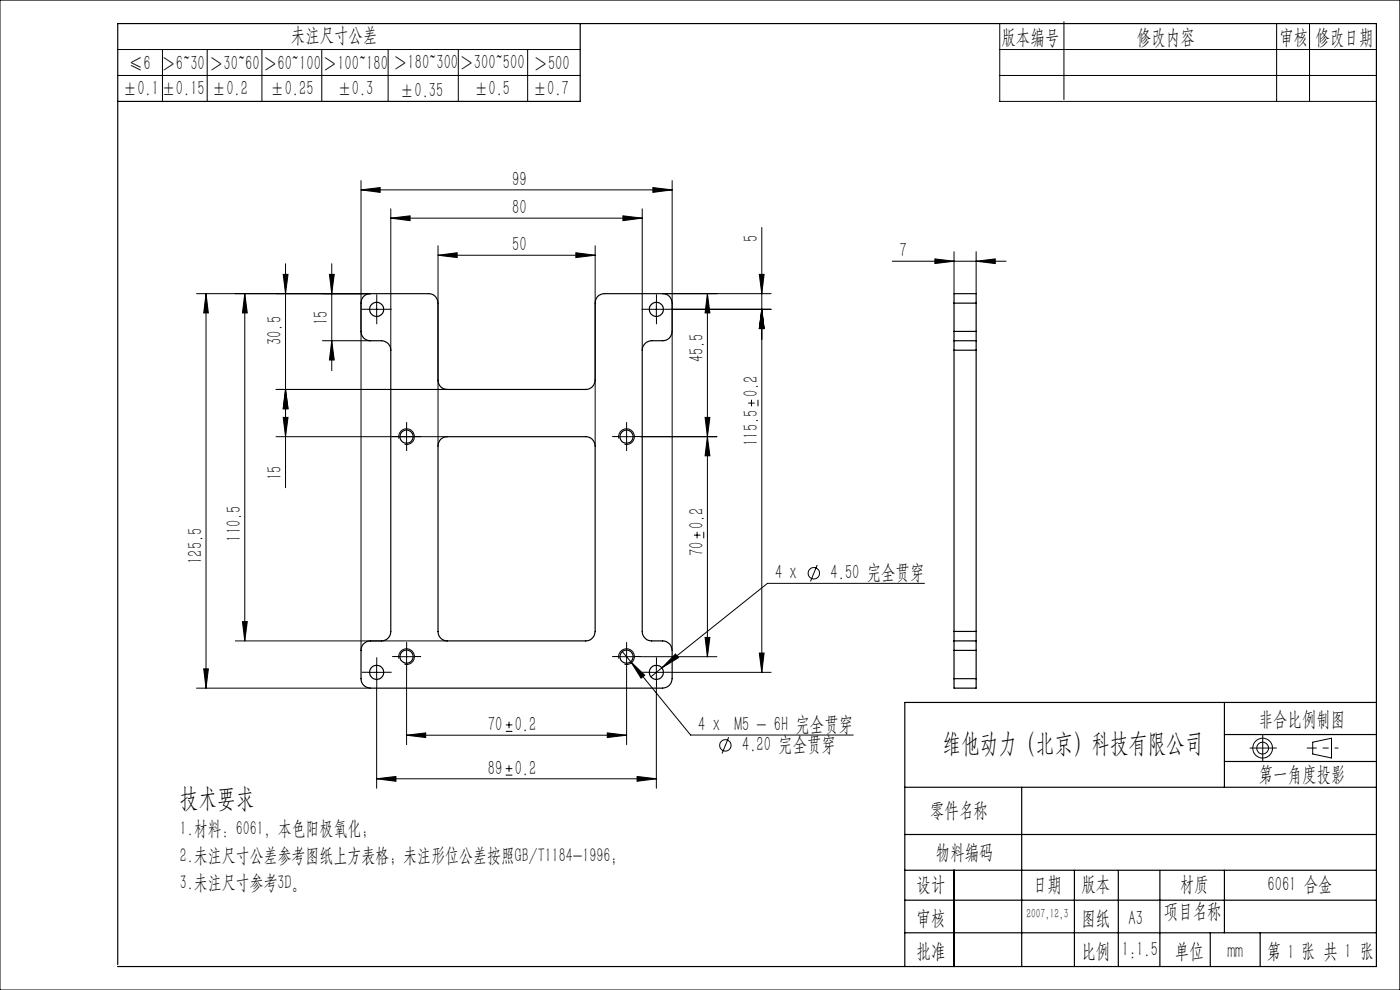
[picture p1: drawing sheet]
<svg xmlns="http://www.w3.org/2000/svg" width="297mm" height="210mm" viewBox="0 0 297 210" stroke-linecap="round" stroke-linejoin="round" font-family="sans-serif">
<g fill="none" stroke="#000" stroke-width=".25">
<path d="M123.1 5v16.5h-98.1M77.2 62.9l.6-.5 .8-.1h12.3a1.99 1.99 0 0 1 2 2v16.3a1.93 1.93 0 0 0 2 2h29.3a1.99 1.99 0 0 0 2.1-2v-16.3a1.93 1.93 0 0 1 1.9-2h12.4a1.99 1.99 0 0 1 2 2v6a1.99 1.99 0 0 1-2 2h-2.3a2.05 2.05 0 0 0-2.1 2v59.6a2.05 2.05 0 0 0 2.1 2.1h2.3a2.05 2.05 0 0 1 2 2v6a2.05 2.05 0 0 1-2 2h-62a1.99 1.99 0 0 1-2-2v-6a1.99 1.99 0 0 1 2-2h2.3a1.99 1.99 0 0 0 2-2.1v-59.6a1.99 1.99 0 0 0-2-2h-2.3a1.93 1.93 0 0 1-2-2v-6l.1-.8zM202.4 64.3v-2h4.7v2M202.4 70.3v2M202.4 72.3v2M202.4 72.3h4.7M202.4 64.3h4.7M202.4 70.3h4.7M202.4 64.3v6M202.4 74.3v59.6M202.4 74.3h4.7M207.1 70.3v2"/>
<path d="M207.1 72.3v2M207.1 64.3v6M207.1 74.3v59.6M93.5 93.2l.7-.4 .7-.2h29.3a1.99 1.99 0 0 1 2.1 2v39.3a2.05 2.05 0 0 1-2.1 2.1h-29.3a1.99 1.99 0 0 1-2-2.1v-39.3l.2-.7zM202.4 136v2M202.4 133.9v2.1M202.4 136h4.7M202.4 138v6M202.4 138h4.7M202.4 133.9h4.7M207.1 136v2M207.1 133.9v2.1"/>
<path d="M207.1 138v6M202.4 144v2h4.7v-2M202.4 144h4.7M259.8 149v18M259.8 155.8h32.2M292 149h-100.1v56M191.9 167h100.1M192 177h100M216.7 167v38M259.8 161.5h32.2M191.9 197.9h100.1M191.9 184.6h100.1"/>
<path d="M192 191h100M202.4 184.6v20.4M227.9 184.6v20.4M237.2 184.6v20.4M246.1 184.6v20.4M256.8 197.9v7.1M259.8 184.6v13.3M267.3 197.9v7.1M25 204.6v-199.6h267v200h-267.1"/>
<circle cx="79.9" cy="65.6" r="1.5"/>
<circle cx="139.2" cy="65.6" r="1.5"/>
<circle cx="86.2" cy="92.6" r="1.4"/>
<circle cx="132.9" cy="92.6" r="1.39"/>
<circle cx="86.2" cy="139.3" r="1.4"/>
<circle cx="132.9" cy="139.3" r="1.39"/>
<circle cx="79.9" cy="142.6" r="1.5"/>
<circle cx="139.2" cy="142.6" r="1.5"/>
</g>
<g fill="none" stroke="#000" stroke-width=".21">
<path d="M0 0h297v210h-297zM25 10.5h98.1M25 16h98.1M34.5 10.5v11M44 10.5v11M55.6 10.5v11M68.3 10.5v11M82.3 10.5v11M97.2 10.5v11M111.9 10.5v11M212.1 5v16.5h79.9M212.1 10.5h79.9"/>
<path d="M212.1 16h79.9M225.7 4.6v16.5M270.8 5v16.5M277.8 5v16.5M76.6 38.3v99.7M138.5 39.8l4.1 .5-4.1 .5zM142.6 38.3v99.7M60.1 58.2h1l-.5 4.1zM60.6 55.9v47.6M69.9 58.2h1l-.5 4.1zM70.4 55.9v22.7M76.6 40.3l4-.5v1z"/>
<path d="M76.6 40.3h66M82.9 46.3l4.1-.5v1zM82.9 44.3v30M82.9 46.3h53.3M92.9 54.1l4.1-.5v1zM92.9 52.1v42.5M92.9 54.1h33.4M122.2 53.6l4.1 .5-4.1 .5zM126.3 52.1v42.5M132.2 45.8l4 .5-4 .5zM136.2 44.3v30M161.1 58.2h1l-.5 4.1z"/>
<path d="M161.6 48.3v94.3M189.3 55.4h24.1M198.3 54.9l4.1 .5-4.1 .5zM202.4 53.4v8.9M207.1 55.4l4-.5v1zM207.1 53.4v8.9M41.7 62.3h36.9M43.7 62.3l.5 4.1h-1zM43.7 62.3v83.7M51.9 62.3l.6 4.1h-1.1zM51.9 62.3v73.7M68.4 72.3h10.2"/>
<path d="M70.4 72.3l.5 4.1h-1zM78.2 65.6h3.4M79.9 64v3.3M137.6 65.6h3.3M139.2 64v3.3M140.6 62.3h23M142.4 65.6h21.2M150.1 62.3l.5 4.1h-1zM150.1 62.3v77M161.6 65.6l.5 4.1h-1zM58.6 92.6h36.3M58.6 82.6h36.3"/>
<path d="M60.1 88.5h1l-.5 4.1zM60.6 82.6l.5 4.1h-1zM84.6 93.1a1.66 1.66 0 0 1 1.5-2.1 1.66 1.66 0 0 1 1.8 1.8 1.66 1.66 0 0 1-2.1 1.4M86.3 90.9v3.4M131.2 92.6h3.4M131.3 93.1a1.66 1.66 0 0 1 1.5-2.1 1.66 1.66 0 0 1 1.8 1.8 1.66 1.66 0 0 1-2.1 1.4M132.9 90.9v3.4M136 92.6h16.1M149.6 88.5h1l-.5 4.1zM150.1 92.6l.5 4.1h-1zM158.7 85.5h1.4M159.4 84.8v1.4"/>
<path d="M160.8 84.8v1.4M147.2 113.5h1.4M147.9 112.8v1.4M149.3 112.8v1.4M173.4 119.9l-1.5 3.4M49.9 136h45M51.4 131.9h1.1l-.6 4.1zM84.6 139.3h3.3M84.6 139.7a1.67 1.67 0 0 1 1.5-2.1 1.67 1.67 0 0 1 1.8 1.8 1.67 1.67 0 0 1-2.1 1.5M86.3 137.6v3.4M131.2 139.3h3.4M131.3 139.7a1.67 1.67 0 0 1 1.5-2.1 1.67 1.67 0 0 1 1.8 1.8 1.67 1.67 0 0 1-2.1 1.5"/>
<path d="M132 138.2l1.8 2.2M132.9 137.6v3.4M136 139.3h16.1M143.3 138.7l.6 .8-3.5 2.2zM149.6 135.2h1l-.5 4.1zM161.1 138.5h1l-.5 4.1zM196.1 123.7h-33.3l-22.4 18M41.7 146h36.9M43.2 141.9h1l-.5 4.1zM78.2 142.6h3.4M79.9 141v3.3M79.9 145.8v21.4"/>
<path d="M86.3 156l4-.5v.9zM86.3 142.3v15.7M86.3 156h46.6M107.3 155.1h1.4M107.3 153.8h1.4M108 153.1v1.4M128.8 155.5l4.1 .5-4.1 .4zM132.9 142.3v15.7M133.8 140.4l3 2.8-.8 .7zM133.8 140.4l12.7 15.5h34.5M137.6 142.6h3.3M139.2 141v3.3"/>
<path d="M139.2 145.8v21.4M140.4 141.7l-2.3 1.9M142.4 142.6h21.2M154.6 156.4l-1.4 3.4M278.5 157.4l4-.8v4.2l-4-.9zM79.9 165.2l4.1-.5v1zM79.9 165.2h59.3M107.3 164.4h1.4M107.3 163h1.4M108 162.3v1.4M135.1 164.7l4.1 .5-4.1 .5z"/>
<circle cx="172.6" cy="121.6" r="1.21"/>
<circle cx="153.9" cy="158.1" r="1.21"/>
<circle cx="267.9" cy="158.7" r="1.25"/>
<circle cx="267.9" cy="158.7" r="2.1"/>
</g>
<g fill="none" stroke="#000" stroke-width=".21" stroke-dasharray="30.5 1.3 1.3 1.3" stroke-linecap="butt">
<path d="M78.3 65.6h-1.5M79.9 63.9v-1.5M79.9 67.3v1.5M81.6 65.6h1.5M137.6 65.6h-1.5M139.3 63.9v-1.5M139.3 67.3v1.5M140.9 65.6h1.5M84.6 92.6h-1.4M86.3 90.9v-1.4M86.3 94.3v1.4M87.9 92.6h1.4"/>
<path d="M131.3 92.6h-1.4M132.9 90.9v-1.4M132.9 94.3v1.4M134.6 92.6h1.4M84.6 139.3h-1.4M86.3 137.6v-1.4M87.9 139.3h1.4M131.3 139.3h-1.4M132.9 137.6v-1.4M134.6 139.3h1.4M78.3 142.6h-1.5M79.9 140.9v-1.5"/>
<path d="M79.9 144.3v1.5M81.6 142.6h1.5M86.3 140.9v1.4M132.9 140.9v1.4M137.6 142.6h-1.5M139.3 140.9v-1.5M139.3 144.3v1.5M140.9 142.6h1.5M267.9 158.7h3M267.9 158.7v-2.9M267.9 158.7v2.8M267.9 158.7h-2.8"/>
<path d="M278.5 158.7h-1.3"/>
</g>
<path d="M278.5 158.7h5.4" fill="none" stroke="#000" stroke-width=".21" stroke-dasharray="30.5 1.3 1.3 1.3" stroke-dashoffset="29.7" stroke-linecap="butt"/>
<g fill="#000">
<path d="M92.9 54.1l4.1-.5v1zM122.2 53.6l4.1 .5-4.1 .5zM82.9 46.3l4.1-.5v1zM132.2 45.8l4 .5-4 .5zM76.6 40.3l4-.5v1zM138.5 39.8l4.1 .5-4.1 .5zM86.3 156l4-.5v.9zM128.8 155.5l4.1 .5-4.1 .4zM79.9 165.2l4.1-.5v1zM135.1 164.7l4.1 .5-4.1 .5zM133.8 140.4l2.2 3.5 .8-.7zM143.3 138.7l-2.9 3 3.5-2.2z"/>
<path d="M198.3 54.9l4.1 .5-4.1 .5zM207.1 55.4l4-.5v1z"/>
<path d="M161.6 65.6l.5 4.1h-1zM161.1 58.2h1l-.5 4.1zM161.1 138.5h1l-.5 4.1zM161.6 65.6l.5 4.1h-1zM149.6 88.5h1l-.5 4.1zM150.1 62.3l.5 4.1h-1z"/>
<path d="M60.6 82.6l.5 4.1h-1zM60.1 58.2h1l-.5 4.1z"/>
<path d="M60.6 82.6l.5 4.1h-1zM60.1 88.5h1l-.5 4.1zM69.9 58.2h1l-.5 4.1zM70.4 72.3l.5 4.1h-1zM51.9 62.3l.6 4.1h-1.1zM51.4 131.9h1.1l-.6 4.1zM43.7 62.3l.5 4.1h-1zM43.2 141.9h1l-.5 4.1zM150.1 92.6l.5 4.1h-1zM149.6 135.2h1l-.5 4.1z"/>
</g>
<g font-size="5.6">
<text x="199.9" y="159.4">维他动力（北京）科技有限公司</text>
<text x="38.2" y="171.1">技术要求</text>
</g>
<g font-size="4.4">
<text x="61.7" y="8.8">未注尺寸公差</text>
<text x="212.5" y="9.4">版本编号</text>
<text x="241.2" y="9.4">修改内容</text>
<text x="271.4" y="9.4">审核</text>
<text x="279.1" y="9.4">修改日期</text>
<text x="27.4" y="14.9">≤6 ＞6~30</text>
<text x="44.4" y="14.9">＞30~60</text>
<text x="55.8" y="14.9">＞60~100</text>
<text x="68.5" y="14.9">＞100~180</text>
<text x="83.4" y="14.6">＞180~300</text>
<text x="97.5" y="14.6">＞300~500</text>
<text x="113.2" y="14.9">＞500</text>
<text x="26.1" y="20.1">±0.1±0.15</text>
<text x="45" y="20.1">±0.2</text>
<text x="57.3" y="20.1">±0.25</text>
<text x="71.6" y="20.1">±0.3</text>
<text x="84.9" y="20.7">±0.35</text>
<text x="100.6" y="20.1">±0.5</text>
<text x="113" y="20.1">±0.7</text>
<text x="108.7" y="39.4">99</text>
<text x="108.7" y="45.4">80</text>
<text x="108.7" y="53.2">50</text>
<text x="160.7" y="51.3" transform="rotate(-90 160.7 51.3)">5</text>
<text x="190.8" y="54.5">7</text>
<text x="69.5" y="69" transform="rotate(-90 69.5 69)">15</text>
<text x="59.7" y="73.2" transform="rotate(-90 59.7 73.2)">30.5</text>
<text x="149.2" y="76.8" transform="rotate(-90 149.2 76.8)">45.5</text>
<text x="160.7" y="84.3" transform="rotate(-90 160.7 84.3)">0.2</text>
<text x="160.7" y="94.6" transform="rotate(-90 160.7 94.6)">115.5</text>
<text x="59.7" y="101.9" transform="rotate(-90 59.7 101.9)">15</text>
<text x="149.2" y="112.3" transform="rotate(-90 149.2 112.3)">0.2</text>
<text x="42.9" y="119.6" transform="rotate(-90 42.9 119.6)">125.5</text>
<text x="51.1" y="114.9" transform="rotate(-90 51.1 114.9)">110.5</text>
<text x="149.2" y="118" transform="rotate(-90 149.2 118)">70</text>
<text x="164.4" y="122.9">4 x</text>
<text x="176.2" y="122.9">4.50 完全贯穿</text>
<text x="103.5" y="155.1">70</text>
<text x="109.2" y="155.1">0.2</text>
<text x="148.1" y="155.1">4 x M5 - 6H 完全贯穿</text>
<text x="267" y="154">非合比例制图</text>
<text x="157.4" y="159.4">4.20 完全贯穿</text>
<text x="103.5" y="164.3">89</text>
<text x="109.2" y="164.3">0.2</text>
<text x="267" y="165.6">第一角度投影</text>
<text x="197.3" y="173.2">零件名称</text>
<text x="198.6" y="182.1">物料编码</text>
<text x="194.4" y="189">设计</text>
<text x="219.2" y="189">日期</text>
<text x="229.4" y="189">版本</text>
<text x="250.3" y="189">材质</text>
<text x="268.9" y="189">6061 合金</text>
<text x="194.4" y="196.2">审核</text>
<text x="229.4" y="196.2">图纸</text>
<text x="239.4" y="196.2">A3</text>
<text x="246.9" y="194.8">项目名称</text>
<text x="194.4" y="203.1">批准</text>
<text x="229.4" y="203.1">比例</text>
<text x="238" y="202.7">1:1.5</text>
<text x="249.2" y="203.1">单位</text>
<text x="260.4" y="203.1">mm</text>
<text x="268.7" y="203.1">第 1 张 共 1 张</text>
</g>
<g font-size="4.2">
<text x="38.2" y="177.1">1.材料：6061，本色阳极氧化；</text>
<text x="38.2" y="182.8">2.未注尺寸公差参考图纸上方表格；未注形位公差按照GB/T1184-1996;</text>
<text x="38.2" y="188.6">3.未注尺寸参考3D。</text>
</g>
<text font-size="2.8" x="217.8" y="194.8">2007,12,3</text>
</svg>
